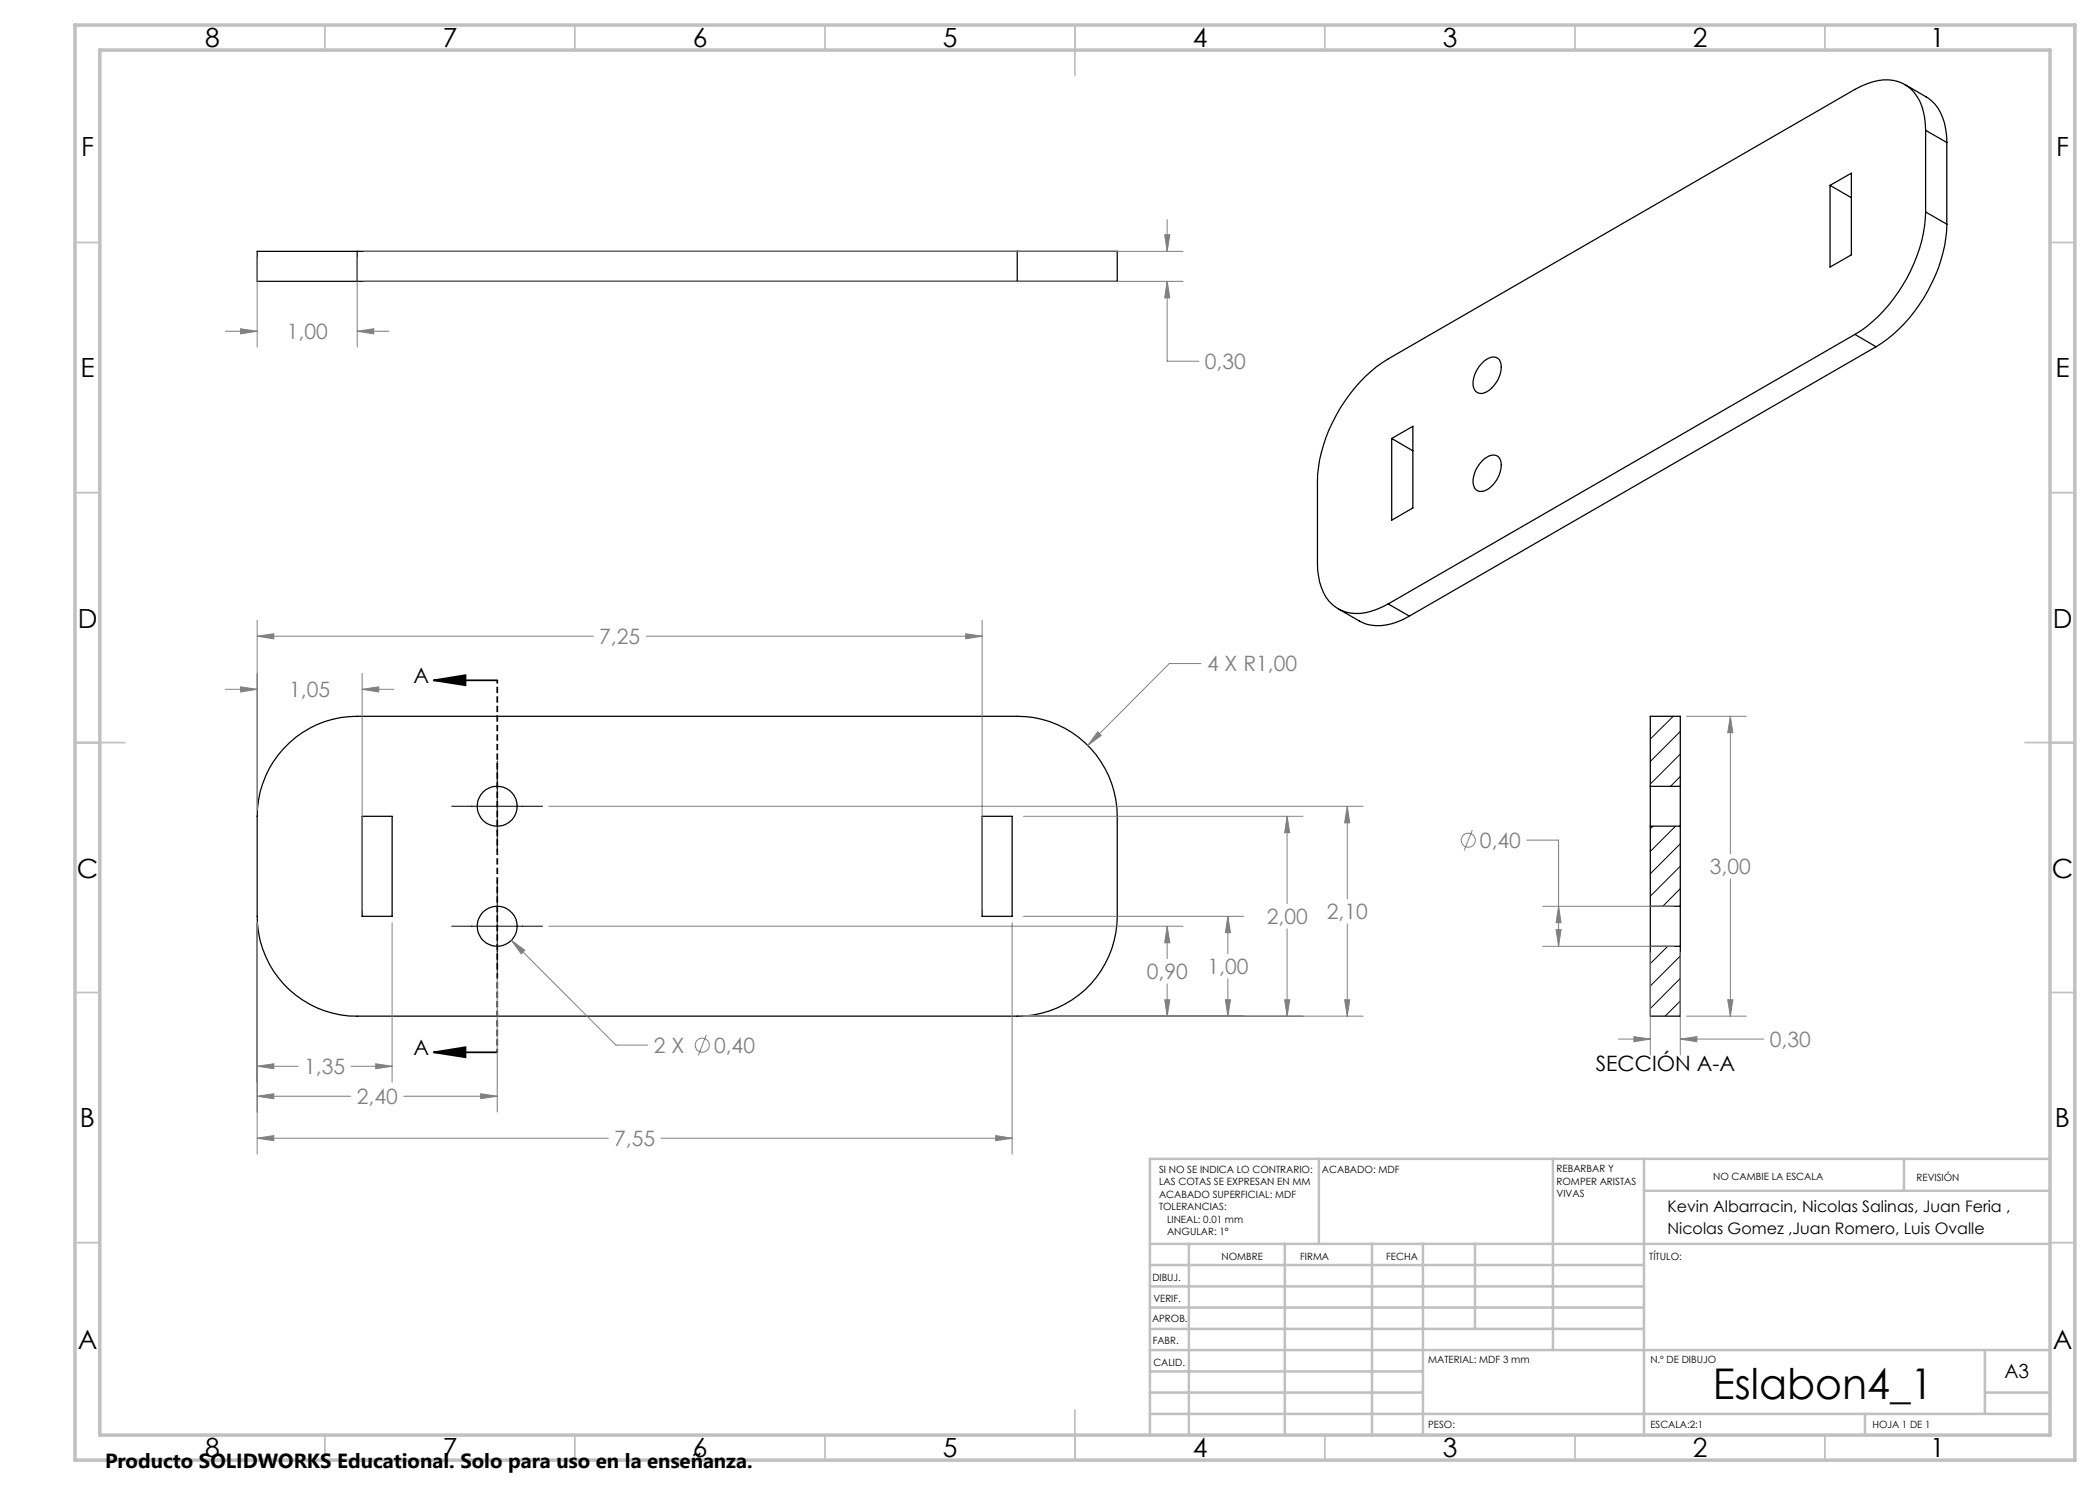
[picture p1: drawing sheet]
<svg xmlns="http://www.w3.org/2000/svg" width="420mm" height="297mm" viewBox="0 0 420 297" stroke-linecap="round" stroke-linejoin="round" font-family="sans-serif">
<g fill="none" stroke="#000" stroke-width=".25">
<path d="M381 16.9l4.2 2.5a8.5 8.5 0 0 1 3.9 6.5l.3 2.6M366 37.1l4.3-2.5v16.4l-4.3 2.4zM366 37.1l4.3 2.4M385.1 26.1a11 11 0 0 0-3-8.4 8.1 8.1 0 0 0-8.8-.9l-2.3 1.1-93.4 53.9a31.6 31.6 0 0 0-13.3 18.7 25.9 25.9 0 0 0-.8 5.8v16.3a11 11 0 0 0 3 8.3 8.1 8.1 0 0 0 8.8 1l2.3-1.1M385.1 26.1v16.3M385.1 26.1l4.3 2.4M389.4 28.5v16.3M71.4 50.3h-20v6h20M71.4 50.3v6M71.4 56.3h132M71.4 50.3h132M203.4 50.3h20v6h-20"/>
<path d="M203.4 50.3v6M385.1 42.4a31.2 31.2 0 0 1-14.1 24.5M385.1 42.4l4.3 2.4M389.4 44.8a31.3 31.3 0 0 1-9.6 21 24.2 24.2 0 0 1-4.6 3.6M296.8 72.2a2.11 2.11 0 0 1 3.1-.2 4.7 4.7 0 0 1-1.1 5.1 3 3 0 0 1-3.3 1.4 2.39 2.39 0 0 1-.8-2.8 6.9 6.9 0 0 1 2.1-3.5zM371 66.9l-93.4 53.9M371 66.9l4.2 2.5M375.2 69.4l-93.3 53.8M278.3 87.7l4.3-2.4v16.3l-4.3 2.4zM278.3 87.7l4.3 2.5M296.8 91.8a2.14 2.14 0 0 1 3.1-.2 4.7 4.7 0 0 1-1.1 5.2 3 3 0 0 1-3.3 1.3 2.67 2.67 0 0 1-.6-3.4 6.8 6.8 0 0 1 1.9-2.9zM267.7 121.8l4.2 2.4a9.2 9.2 0 0 0 8.8-.3l1.2-.7"/>
<path d="M277.6 120.8l4.3 2.4M57.9 148.6a19.6 19.6 0 0 1 13.5-5.3h132a20 20 0 0 1 20 20v20a20 20 0 0 1-20 19.9h-132a20 20 0 0 1-20-19.9v-20a20 20 0 0 1 6.5-14.7zM330.1 157.3v7.9M330.1 157.3v-14h6v14M330.1 157.3h6M336.1 157.3v7.9M72.4 163.3h6v20h-6zM196.4 163.3h6v20h-6zM330.1 165.2v16.1M330.1 165.2h6M336.1 165.2v16.1M330.1 181.3v8"/>
<path d="M330.1 189.3v13.9h6v-13.9M330.1 181.3h6M330.1 189.3h6M336.1 181.3v8"/>
<circle cx="99.4" cy="161.3" r="4"/>
<circle cx="99.4" cy="185.3" r="4"/>
</g>
<g fill="none" stroke="#000" stroke-width=".2">
<path d="M99.4 152.2v18.1M330.1 143.3h.1M334.6 143.3l-4.5 4.5M336.1 146.3l-6 6M336.1 150.8l-6 6M336.1 155.3l-2 2M90.3 161.3h18.2M99.4 176.2v18.1M330.6 165.2l-.5 .6M335.1 165.2l-5 5.1M336.1 168.8l-6 6M336.1 173.2l-6 6"/>
<path d="M336.1 177.7l-3.5 3.6M90.3 185.2h18.2M333.6 189.3l-3.5 3.4M336.1 191.2l-6 6M336.1 195.7l-6 6M336.1 200.2l-3.1 3"/>
</g>
<g fill="none" stroke="#808080" stroke-width=".2">
<path d="M51.4 51.5v17.9M71.4 51.5v17.9M72.7 50.3h163.9M72.7 56.3h163.9M232.9 47h1.1l-.6 3.3zM233.4 56.3l.6 3.3h-1.1zM233.4 43.9v6.4M233.4 56.3v15.9h6.4M45.1 66.2h6.3M48.1 65.8l3.3 .4-3.3 .6zM71.4 66.2l3.4-.4v1zM71.4 66.2h6.4"/>
<path d="M45.1 137.9h6.3M48.1 137.4l3.3 .5-3.3 .5zM51.4 127.2l3.4-.5v1.1zM51.4 124.1v37.9M51.4 127.2h67.3M72.4 137.9l3.3-.5v1zM72.4 134.7v47.3M72.4 137.9h6.4M129.2 127.2h67.2M193.1 126.7l3.3 .5-3.3 .6zM196.4 124.1v57.9M240.2 132.7h-6.3l-16.3 16.4"/>
<path d="M219.5 146.4l.7 .7-2.6 2zM337.3 143.3h12M346.1 143.3l.5 3.2h-1.1zM346.1 143.3v27.4M109.8 161.3h162.8M204.7 163.3h55.9M257.4 163.3l.6 3.2h-1.1zM257.4 163.3v17.4M269.5 161.3l.4 3.3h-1zM269.5 161.3v18.4M294.5 166l-1.7 4.1M305.4 168h6.3v21.3"/>
<path d="M346.1 175.8v27.4M51.4 184.5v46.3M78.4 184.5v31.9M99.4 195.6v26.8M102.3 188.1l2.7 1.9-.8 .8zM102.3 188.1l20.9 20.9h6.3M109.8 185.2h126.8M202.4 184.5v46.3M204.7 183.3h44M232.9 200h1.1l-.6 3.2zM233.4 185.2l.6 3.4h-1.1zM233.4 185.2v6.5"/>
<path d="M233.4 196.8v6.4M245.1 200h1l-.5 3.2zM245.6 183.3l.5 3.2h-1zM245.6 183.3v7.4M245.6 195.8v7.4M256.9 200h1.1l-.6 3.2zM257.4 185.8v17.4M268.9 200h1l-.4 3.2zM269.5 184.8v18.4M308.5 189.3h26.3M308.5 181.3h26.3M311.2 185.9h1l-.5 3.4z"/>
<path d="M311.7 181.3l.5 3.2h-1zM330.1 190.5v20.5M336.1 190.5v20.5M345.5 200h1.1l-.5 3.2zM51.4 213.3l3.4-.5v.9zM51.4 219.2l3.4-.4v.9zM51.4 213.3h8.3M51.4 219.2h18.8M70.2 213.3h8.2M75.1 212.8l3.3 .5-3.3 .4zM80.7 219.2h18.7M96.1 218.8l3.3 .4-3.3 .5z"/>
<path d="M141.3 207l-1.6 4.1M204.7 203.2h67.9M323.7 207.8h6.4M326.8 207.3l3.3 .5-3.3 .5zM336.1 207.8l3.3-.5v1zM336.1 207.8h16.7M337.3 203.2h12M51.4 227.6l3.4-.5v1zM51.4 227.6h70.3M132.2 227.6h70.2M199.1 227.1l3.3 .5-3.3 .5z"/>
<circle cx="293.7" cy="168" r="1.41"/>
<circle cx="140.5" cy="209" r="1.4"/>
</g>
<path d="M86.7 136.1l6.4-1.1v2.1zM86.7 136.1h12.7M86.7 210.5l6.4-1.1v2.1zM86.7 210.5h12.7" fill="none" stroke="#000" stroke-width=".35"/>
<path d="M99.5 136v74.4" fill="none" stroke="#000" stroke-width=".35" stroke-dasharray="1.3 .6" stroke-dashoffset=".6" stroke-linecap="butt"/>
<g fill="none" stroke="#c0c0c0" stroke-width=".35">
<path d="M65 5v5M115 5v5M165 5v5M215 5v10M265 5v5M315 5v5M365 5v5M15 48.5h5M410 48.5h5M15 98.5h5M410 98.5h5M15 148.5h10"/>
<path d="M405 148.5h10M15 198.5h5M410 198.5h5M15 248.5h5M410 248.5h5M65 287v5M115 287v5M165 287v5M215 282v10M265 287v5M315 287v5M365 287v5"/>
</g>
<g fill="none" stroke="#c0c0c0" stroke-width=".5">
<path d="M263.8 231.8v17M310.6 231.8v38.2M328.8 231.8v55.2M328.8 238.2h81.2M380.8 231.8v6.4M410 231.8h-180v55.2M230 248.8h180M230 257.3h98.8M230 253h98.8M237.8 248.8v38.2M257 248.8v38.2M274.4 248.8v38.2"/>
<path d="M284.6 248.8v38.2M295 248.8v17M230 265.8h98.8M230 261.5h98.8M230 278.5h54.6M230 274.3h54.6M230 270h180M397 278.5h13M397 270v12.8M230 282.8h180M373 282.8v4.2"/>
</g>
<path d="M15 5h400v287h-400zM20 10h390v277h-390z" fill="none" stroke="#c0c0c0" stroke-width=".7"/>
<path d="M86.7 136.1l6.4-1.1v2.1zM86.7 210.5l6.4-1.1v2.1z" fill="#000"/>
<path d="M48.1 137.4l3.3 .5-3.3 .5zM72.4 137.9l3.3-.5v1zM51.4 213.3l3.4-.5v.9zM75.1 212.8l3.3 .5-3.3 .4zM51.4 219.2l3.4-.4v.9zM96.1 218.8l3.3 .4-3.3 .5zM51.4 127.2l3.4-.5v1.1zM193.1 126.7l3.3 .5-3.3 .6zM51.4 227.6l3.4-.5v1zM199.1 227.1l3.3 .5-3.3 .5zM232.9 200h1.1l-.6 3.2zM233.4 185.2l.6 3.4h-1.1zM245.1 200h1l-.5 3.2zM245.6 183.3l.5 3.2h-1zM256.9 200h1.1l-.6 3.2zM257.4 163.3l.6 3.2h-1.1zM268.9 200h1l-.4 3.2zM269.5 161.3l.4 3.3h-1zM102.3 188.1l1.9 2.7 .8-.8zM219.5 146.4l-1.9 2.7 2.6-2zM232.9 47h1.1l-.6 3.3zM233.4 56.3l.6 3.3h-1.1zM48.1 65.8l3.3 .4-3.3 .6zM71.4 66.2l3.4-.4v1zM336.1 207.8l3.3-.5v1zM326.8 207.3l3.3 .5-3.3 .5zM345.5 200h1.1l-.5 3.2zM346.1 143.3l.5 3.2h-1.1zM311.2 185.9h1l-.5 3.4zM311.7 181.3l.5 3.2h-1z" fill="#808080"/>
<text font-size="8.5" x="342.6" y="279.7">Eslabon4_1</text>
<g font-size="5.3">
<text x="41" y="9.5">8</text>
<text x="88.5" y="9.5">7</text>
<text x="138.5" y="9.5">6</text>
<text x="188.5" y="9.5">5</text>
<text x="238.5" y="9.5">4</text>
<text x="288.5" y="9.5">3</text>
<text x="338.5" y="9.5">2</text>
<text x="386" y="9.5">1</text>
<text x="16.2" y="31.2">F</text>
<text x="411.2" y="31.2">F</text>
<text x="16.1" y="75.5">E</text>
<text x="411.1" y="75.5">E</text>
<text x="15.5" y="125.5">D</text>
<text x="410.5" y="125.5">D</text>
<text x="15.4" y="175.5">C</text>
<text x="410.4" y="175.5">C</text>
<text x="16" y="225.5">B</text>
<text x="411" y="225.5">B</text>
<text x="15.5" y="269.7">A</text>
<text x="410.5" y="269.7">A</text>
<text x="41" y="291.5">8</text>
<text x="88.5" y="291.5">7</text>
<text x="138.5" y="291.5">6</text>
<text x="188.5" y="291.5">5</text>
<text x="238.5" y="291.5">4</text>
<text x="288.5" y="291.5">3</text>
<text x="338.5" y="291.5">2</text>
<text x="386" y="291.5">1</text>
</g>
<g font-size="4.2" fill="#808080">
<text x="57.3" y="67.8">1,00</text>
<text x="241" y="73.8">0,30</text>
<text x="119.9" y="128.8">7,25</text>
<text x="241.4" y="134.3">4 X R1,00</text>
<text x="57.8" y="139.5">1,05</text>
<text x="296" y="169.6">0,40</text>
<text x="342" y="174.8">3,00</text>
<text x="253.4" y="184.8">2,00</text>
<text x="265.4" y="183.8">2,10</text>
<text x="229.4" y="195.8">0,90</text>
<text x="241.5" y="194.8">1,00</text>
<text x="354" y="209.4">0,30</text>
<text x="60.9" y="214.8">1,35</text>
<text x="130.7" y="210.6">2 X</text>
<text x="142.8" y="210.6">0,40</text>
<text x="71.3" y="220.8">2,40</text>
<text x="122.9" y="229.2">7,55</text>
</g>
<g font-size="4.2">
<text x="82.7" y="136.7">A</text>
<text x="82.7" y="211.1">A</text>
<text x="319.2" y="214.2">SECCIÓN A-A</text>
</g>
<text font-size="4.1" x="21" y="293.7">Producto SOLIDWORKS Educational. Solo para uso en la enseñanza.</text>
<text font-size="3.9" x="400.9" y="275.5">A3</text>
<g font-size="3.2">
<text x="333.5" y="242.4">Kevin Albarracin, Nicolas Salinas, Juan Feria ,</text>
<text x="333.5" y="246.8">Nicolas Gomez ,Juan Romero, Luis Ovalle</text>
</g>
<g font-size="2">
<text x="231.8" y="234.6">SI NO SE INDICA LO CONTRARIO:</text>
<text x="231.8" y="237.1">LAS COTAS SE EXPRESAN EN MM</text>
<text x="231.8" y="239.6">ACABADO SUPERFICIAL: MDF</text>
<text x="264.4" y="234.6">ACABADO: MDF</text>
<text x="311.3" y="234.5">REBARBAR Y</text>
<text x="311.3" y="237">ROMPER ARISTAS</text>
<text x="311.3" y="239.5">VIVAS</text>
<text x="342.6" y="236">NO CAMBIE LA ESCALA</text>
<text x="383.3" y="236.2">REVISIÓN</text>
<text x="231.8" y="242.1">TOLERANCIAS:</text>
<text x="233.4" y="244.6">LINEAL: 0.01 mm</text>
<text x="233.4" y="247.1">ANGULAR: 1°</text>
<text x="244.3" y="252">NOMBRE</text>
<text x="260" y="251.9">FIRMA</text>
<text x="277.2" y="251.9">FECHA</text>
<text x="329.9" y="251.9">TÍTULO:</text>
<text x="230.5" y="256.1">DIBUJ.</text>
<text x="230.7" y="260.3">VERIF.</text>
<text x="230.4" y="264.4">APROB.</text>
<text x="230.5" y="268.8">FABR.</text>
<text x="230.7" y="273.1">CALID.</text>
<text x="285.6" y="272.5">MATERIAL: MDF 3 mm</text>
<text x="330.1" y="272.5">N.º DE DIBUJO</text>
<text x="285.6" y="285.5">PESO:</text>
<text x="330.1" y="285.6">ESCALA:2:1</text>
<text x="374.5" y="285.6">HOJA 1 DE 1</text>
</g>
</svg>
